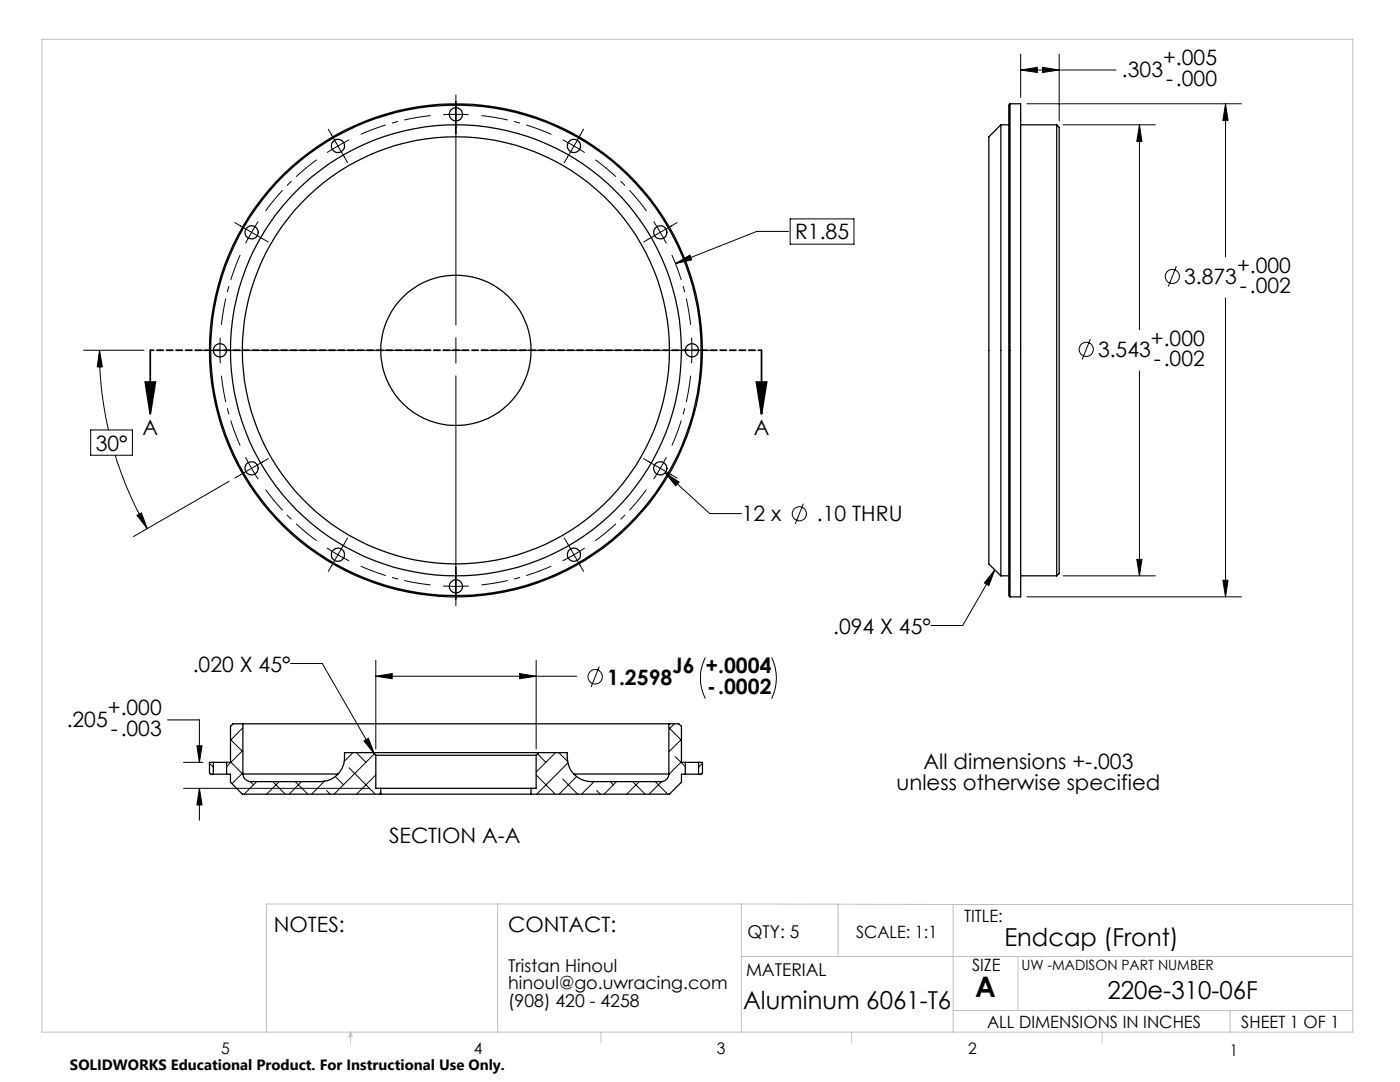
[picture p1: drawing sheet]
<svg xmlns="http://www.w3.org/2000/svg" width="279mm" height="216mm" viewBox="0 0 279 216" stroke-linecap="round" stroke-linejoin="round" font-family="sans-serif">
<g fill="none" stroke="#c0c0c0" stroke-width=".2">
<path d="M8.4 7.8h261.6v198.2h-261.6zM99.3 180.4v25.6M148 180.4v25.6M148 180.4h-94.8v25.6M148 190.9h122M148 180.4l42.2 .1M167.3 180.4v10.5M190.2 180.5v25.5M190.2 180.5h79.8M203.2 190.9v10.7M70 206v2.1M70 206l.3 .8h-.7z"/>
<path d="M119.9 206v2.1M170 206v2.1M190.2 201.6h79.8M220 206v2.1M245.5 201.6v4.4"/>
</g>
<g fill="none" stroke="#000" stroke-width=".2">
<path d="M91 18.9v45.9M203.7 10.8v8.6M203.7 14h19M203.7 14l3.3-.6v1.1zM208.1 13.4l3.3 .6-3.3 .5zM211.4 10.8v13.3M65.5 25.8l2 3.3M67.5 29.1l-2.2 1.3M67.5 29.1l1.9 3.4M69.7 27.9l-2.2 1.2M88.4 22.9h5.1M112.3 27.9l2.2 1.2"/>
<path d="M114.5 29.1l2.2 1.3M114.5 29.1l-1.9 3.4M116.5 25.8l-2 3.3M205 20.7h42.8M212.2 24.9h18.4M227.4 24.9l.5 3.3h-1zM227.4 24.9v40.9M244.6 20.7v30.6M244.6 20.7l.5 3.3h-1zM46.8 44.4l6.8 3.9M51.5 44.2l-2.5 4.4M130.5 44.2l1.3 2.2"/>
<path d="M131.8 46.4l1.2 2.2M131.8 46.4l-3.4 1.9M134.8 52.6l2.9-1.7 .3 1zM135.1 44.4l-3.3 2M157.4 46.2h-6.4l-16.2 6.4M157.7 43.7h12.7v5h-12.7zM234.8 53.1l-1.6 4.1M244.6 59.5v59.6M16.7 69.9h12M19.9 69.9l.5 3.3h-1zM19.9 69.9a66.4 66.4 0 0 0 1.8 15.9M40 69.9h45.9"/>
<path d="M44 67.4v5.1M88.4 69.9h5.1M91 67.4v5.1M91 75v45.9M96.1 69.9h45.9M138 67.4v5.1M217.6 67.7l-1.6 4M227.4 74v40.9M18.1 85.8h8.3v5h-8.3zM23 90.8a70.7 70.7 0 0 0 6.4 14.7M45.8 96l-19.2 11.1M49 91.2l2.5 4.4"/>
<path d="M53.6 91.5l-6.8 3.9M128.4 91.5l3.4 2M131.8 93.5l-1.3 2.1M131.8 93.5l3.3 1.9M132.8 94.3l8.8 8.2h6.4M132.8 94.3l2.7 1.9-.7 .7zM133 91.2l-1.2 2.3M27.3 102.8l.9-.5 1.2 3.2zM65.3 109.4l2.2 1.3M67.5 110.7l2.2 1.2M67.5 110.7l-2 3.3M69.4 107.4l-1.9 3.3"/>
<path d="M88.4 116.9h5.1M112.6 107.4l1.9 3.3M114.5 110.7l-2.2 1.2M114.5 110.7l2 3.3M116.7 109.4l-2.2 1.3M160.3 100.5l-1.6 4M198.5 113.7l-1.2 3.1-.8-.5zM198.5 113.7l-6.4 11.1h-6.3M205 119.1h42.8M212.2 114.9h18.4M226.9 111.6h1l-.5 3.3zM244.1 115.8h1l-.5 3.3z"/>
<path d="M58 132.4h6.3l10.4 18M75 134.9l3.3-.5v1zM75 131.8v17.6M75 134.9h40.1M103.7 134.4l3.3 .5-3.3 .5zM107 131.8v17.6M119.6 133l-1.6 4.1M140.8 131.2a9.2 9.2 0 0 0 0 8.2M154 131.2a9.2 9.2 0 0 1 0 8.2M33.4 143.7h6.4v8.4M36.6 152.1h3.9M36.6 157.3h37.1"/>
<path d="M39.3 148.8h1l-.5 3.3zM39.8 157.3v6.4M39.8 157.3l.5 3.3h-1zM41.8 152.3l.8 .8M46 152l2.5 2.5M46 147.5l2.3 2.4M48.5 145.2l-2.5 2.5M48.5 149.7l-3.3 3.3M48.5 154.2l-2.2 2.2M49.9 156l.7 .6M51.2 156l-2.5 2.5M54.4 156l2.5 2.5"/>
<path d="M55.7 156l-2.5 2.5M58.9 156l2.5 2.5M60.2 156l-2.5 2.5M64.8 155.8l-2.6 2.7M65.2 157.7l.7 .8M66.9 154.9l1.6 1.7M69.7 153.2l5.2 5.3M70.4 150.2l-1.7 1.8M71.1 150.2l1.9 1.9M72.6 147.8l.9-.5 1.2 3.1zM74.7 150.4l-8 8.1M75 154.6l-3.8 3.9"/>
<path d="M76 158.1l-.3 .4M107 154.6l3.8 3.9M107.3 150.4l1.6 1.7M110.9 150.2l-3.9 3.9M111.5 150.2l1.8 1.8M112.3 155.5l3 3M113.3 152.2l-6.2 6.3M115.1 154.9l-3.5 3.6M118.6 156l-2.5 2.5M119.1 157.7l.7 .8M121.8 156l.6 .6M123 156l-2.5 2.5"/>
<path d="M126.3 156l2.5 2.5M127.6 156l-2.5 2.5M130.8 156l2.4 2.5M132 156l-2.5 2.5M133.5 154.2l.1 .1M133.5 145.2l2.5 2.5M134.6 144.4l-1.1 1.1M134.8 151l2 2M136 147.5l-2.5 2.5M136 152l-2.5 2.5M140.2 152.3l-.8 .8"/>
<circle cx="234" cy="55.2" r="1.42"/>
<circle cx="216.8" cy="69.7" r="1.41"/>
<circle cx="159.5" cy="102.5" r="1.41"/>
<circle cx="118.8" cy="135" r="1.45"/>
</g>
<path d="M63.2 31.9a47.1 47.1 0 0 0-10.2 10.2M85.9 23.1a47.1 47.1 0 0 0-13.9 3.7M110 26.8a47.1 47.1 0 0 0-13.9-3.7M47.9 50.9a47.1 47.1 0 0 0-3.7 13.9M129 42.1a47.1 47.1 0 0 0-10.2-10.2M44.2 75a47.1 47.1 0 0 0 3.7 13.9M137.8 64.8a47.1 47.1 0 0 0-3.7-13.9M53 97.7a47.1 47.1 0 0 0 10.2 10.2M134.1 88.9a47.1 47.1 0 0 0 3.7-13.9M72 113a47.1 47.1 0 0 0 13.9 3.7M96.1 116.7a47.1 47.1 0 0 0 13.9-3.7M118.8 107.9a47.1 47.1 0 0 0 10.2-10.2" fill="none" stroke="#000" stroke-width=".2" stroke-dasharray="15.2 1.3 1.3 1.3" stroke-dashoffset="9.9" stroke-linecap="butt"/>
<path d="M29 76.2h2l-1 6.4zM30 69.9v12.7M151 76.2h2l-1 6.4zM152 69.9v12.7" fill="none" stroke="#000" stroke-width=".35"/>
<path d="M152 69.9h-122" fill="none" stroke="#000" stroke-width=".35" stroke-dasharray="1.3 .6" stroke-dashoffset=".6"/>
<g fill="#000">
<path d="M134.8 52.6l3.2-.7-.3-1zM132.8 94.3l2 2.6 .7-.7zM227.4 24.9l.5 3.3h-1zM226.9 111.6h1l-.5 3.3zM203.7 14l3.3-.6v1.1zM208.1 13.4l3.3 .6-3.3 .5zM244.6 20.7l.5 3.3h-1zM244.1 115.8h1l-.5 3.3zM198.5 113.7l-1.2 3.1-.8-.5zM39.3 148.8h1l-.5 3.3zM39.8 157.3l.5 3.3h-1zM72.6 147.8l.9-.5 1.2 3.1z"/>
<path d="M19.9 69.9l.5 3.3h-1zM27.3 102.8l.9-.5 1.2 3.2z"/>
<path d="M151 76.2h2l-1 6.4zM29 76.2h2l-1 6.4z"/>
<path d="M75 134.9l3.3-.5v1zM103.7 134.4l3.3 .5-3.3 .5z"/>
</g>
<g fill="none" stroke="#000" stroke-width=".25">
<path d="M199.7 24.9v90M199.7 24.9l-2.4 2.4v85.2l2.4 2.4M199.7 24.9h1.6M201.6 20.7h2.1v98.4h-2.1M201.6 20.7v98.4M201.6 20.7l-.3 .3v97.9l.3 .2M203.7 24.9h7.2M210.9 24.9v90M210.9 24.9l.5 .5v89l-.5 .5M199.7 114.9h1.6M203.7 114.9h7.2M42.6 152.1h2.6"/>
<path d="M42.6 154.5h2.6M42.6 152.1h-.8v2.1l.3 .3h.5M42.6 152.1v2.4M45.2 154.5h.8v1.6l2.4 2.4h27.6M45.2 152.1v2.4M48.5 144.4h85M48.5 154.4h19M48.5 144.4v10M48.5 144.4h-2l-.5 .5v7.2h-.8M74.5 150.2h-5.7a4.9 4.9 0 0 1-4.8 5.8h-14a1.56 1.56 0 0 1-1.5-1.6M74.5 150.2h33M74.5 150.2l.5 .5"/>
<path d="M75 150.7h32M75 150.7v6.6h1M76 157.3h30M76 158.5h30M76 157.3v1.2M106 157.3v1.2M107 150.7v6.6h-1M107.5 150.2h5.7a4.9 4.9 0 0 0 4.8 5.8h14a1.56 1.56 0 0 0 1.5-1.6M107.5 150.2l-.5 .5M114.5 154.4h19M133.5 144.4v10M133.5 144.4h2l.5 .5v7.2h.8"/>
<path d="M136.8 154.5h2.6M136.8 152.1h2.6M136.8 154.5h-.8v1.6l-2.4 2.4h-27.6M136.8 152.1v2.4M139.4 152.1h.8v2.1l-.3 .3h-.5M139.4 152.1v2.4"/>
<circle cx="67.4" cy="29.1" r="1.32"/>
<circle cx="91" cy="22.8" r="1.32"/>
<circle cx="114.5" cy="29.1" r="1.32"/>
<circle cx="50.2" cy="46.4" r="1.32"/>
<circle cx="131.8" cy="46.4" r="1.32"/>
<circle cx="43.9" cy="69.9" r="1.32"/>
<circle cx="91" cy="69.9" r="42.6"/>
<circle cx="91" cy="69.9" r="15"/>
<circle cx="91" cy="69.9" r="48.9"/>
<circle cx="91" cy="69.9" r="45"/>
<circle cx="91" cy="69.9" r="49.2"/>
<circle cx="138.1" cy="69.9" r="1.32"/>
<circle cx="50.2" cy="93.5" r="1.32"/>
<circle cx="131.8" cy="93.5" r="1.32"/>
<circle cx="67.4" cy="110.7" r="1.32"/>
<circle cx="91" cy="117" r="1.32"/>
<circle cx="114.5" cy="110.7" r="1.32"/>
</g>
<text font-size="5.6" x="194.6" y="199">A</text>
<g font-size="4.9">
<text x="200.5" y="188.8">Endcap (Front)</text>
<text x="148.3" y="201.3">Aluminum 6061-T6</text>
<text x="221" y="199.4">220e-310-06F</text>
</g>
<g font-size="4.2">
<text x="223.9" y="15.3">.303</text>
<text x="232.1" y="13">+.005</text>
<text x="232.7" y="17.1">-.000</text>
<text x="158.7" y="47.8">R1.85</text>
<text x="236.3" y="56.7">3.873</text>
<text x="246.9" y="54.4">+.000</text>
<text x="247.5" y="58.5">-.002</text>
<text x="219.1" y="71.2">3.543</text>
<text x="229.7" y="69">+.000</text>
<text x="230.3" y="73.1">-.002</text>
<text x="19.1" y="89.9">30°</text>
<text x="28.5" y="86.9">A</text>
<text x="150.4" y="86.9">A</text>
<text x="148" y="104.1">12 x</text>
<text x="163" y="104.1">.10 THRU</text>
<text x="166.3" y="126.4">.094 X 45°</text>
<text x="38.5" y="134">.020 X 45°</text>
<text x="121.2" y="136.6">1.2598</text>
<text x="134.2" y="134.4">J6 +.0004</text>
<text x="21.5" y="142.7">+.000</text>
<text x="141.2" y="138.5">-.0002</text>
<text x="13.3" y="145">.205</text>
<text x="22.1" y="146.8">-.003</text>
<text x="184.3" y="153.5">All dimensions +-.003</text>
<text x="178.9" y="157.7">unless otherwise specified</text>
<text x="77.7" y="168.1">SECTION A-A</text>
<text x="54.6" y="185.9">NOTES:</text>
<text x="101.4" y="185.9">CONTACT:</text>
</g>
<g font-size="3.5">
<text x="149.2" y="187.2">QTY: 5</text>
<text x="101.4" y="193.9">Tristan Hinoul</text>
<text x="101.4" y="197.4">hinoul@go.uwracing.com</text>
<text x="148.9" y="194.7">MATERIAL</text>
<text x="101.4" y="200.9">(908) 420 - 4258</text>
</g>
<g font-size="3.4">
<text x="192.4" y="183.9">TITLE:</text>
<text x="170.9" y="187.2">SCALE: 1:1</text>
<text x="194" y="193.8">SIZE</text>
<text x="197" y="205.1">ALL DIMENSIONS IN INCHES</text>
<text x="247.7" y="205.1">SHEET 1 OF 1</text>
</g>
<g font-size="3.2">
<text x="44.2" y="210.4">5</text>
<text x="94.6" y="210.3">4</text>
<text x="143.1" y="210.4">3</text>
<text x="193.2" y="210.3">2</text>
<text x="245.4" y="210.6">1</text>
</g>
<text font-size="3" x="14" y="213.5">SOLIDWORKS Educational Product. For Instructional Use Only.</text>
<text font-size="2.8" x="203.8" y="193.5">UW -MADISON PART NUMBER</text>
</svg>
